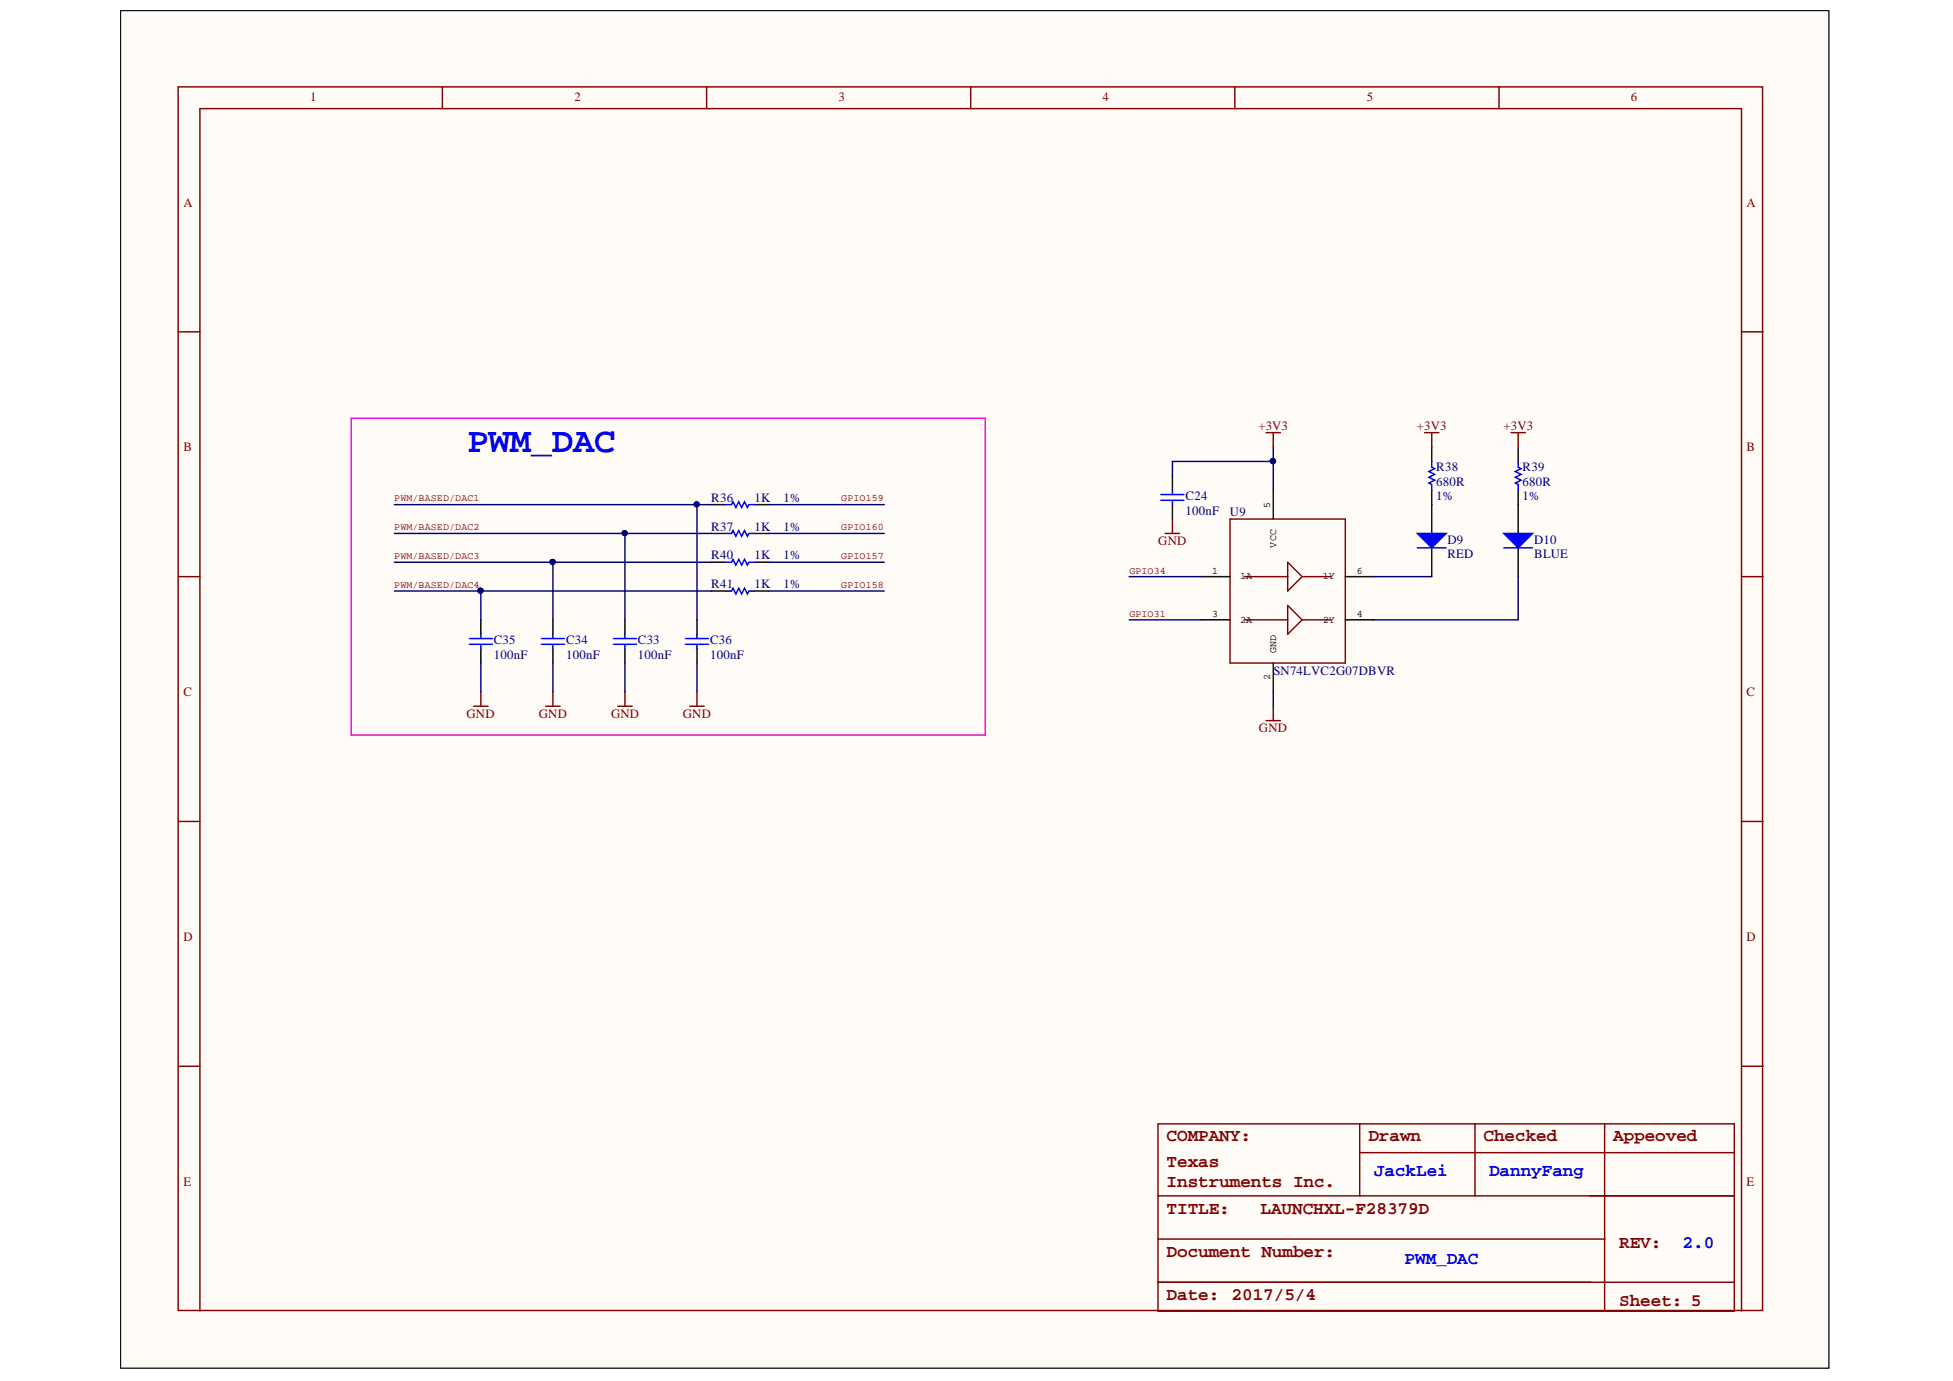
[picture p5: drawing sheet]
<svg xmlns="http://www.w3.org/2000/svg" width="297mm" height="210mm" viewBox="0 0 297 210" stroke-linecap="round" stroke-linejoin="round" font-family="sans-serif">
<path d="M18.4 1.6h259.8v206.3h-259.8z" fill="#fffcf8" stroke="#000" stroke-width=".15"/>
<g fill="none" stroke="#800000" stroke-width=".22">
<path d="M27.1 13.2h241v186h-241zM67.3 13.2v3.3M107.5 13.2v3.3M147.6 13.2v3.3M187.8 13.2v3.3M228 13.2v3.3M27.1 50.4h3.3M264.9 50.4h3.3M27.1 87.6h3.3M264.9 87.6h3.3M27.1 124.9h3.3M264.9 124.9h3.3"/>
<path d="M27.1 162.1h3.3M176.1 170.8h87.7v28.5h-87.7zM206.8 170.8v11M206.8 175.2h57M224.3 170.8v11M244.1 170.8v28.5M264.9 162.1h3.3M30.4 199.3v-182.8h234.5v182.8M176.1 194.9h87.7M176.1 181.8h87.7M176.1 188.3h68"/>
</g>
<path d="M53.4 63.6h96.4v48.1h-96.4z" fill="none" stroke="#f0f" stroke-width=".22"/>
<path d="M217.8 76.7v4.4M217.8 83.3v4.3" fill="none" stroke="#000" stroke-width=".22"/>
<path d="M215.6 81.1h4.4l-2.2 2.2z" fill="#00f"/>
<path d="M215.6 81.1h4.4l-2.2 2.2zM215.6 83.3h4.4" fill="none" stroke="#00f" stroke-width=".22"/>
<path d="M230.9 76.7v4.4M230.9 83.3v4.3" fill="none" stroke="#000" stroke-width=".22"/>
<path d="M228.7 81.1h4.4l-2.2 2.2z" fill="#00f"/>
<g fill="none" stroke="#00f" stroke-width=".22">
<path d="M110.4 76.7h.9l.2-.4 .4 .8 .5-.8 .4 .8 .4-.8 .5 .8 .2-.4h.9M176.6 75.2h3.5M176.6 76h3.5M178.3 74.5v.7M178.3 76v.7M217.8 70.1v.9l.4 .2-.9 .5 .9 .4-.9 .4 .9 .5-.9 .4 .5 .2v.9M230.9 70.1v.9l.4 .2-.8 .5 .8 .4-.8 .4 .8 .5-.8 .4 .4 .2v.9M71.4 97.1h3.5M71.4 97.9h3.5M73.1 96.4v.7M73.1 97.9v.7M82.3 97.1h3.5"/>
<path d="M82.3 97.9h3.5M84.1 96.4v.7M84.1 97.9v.7M93.3 97.1h3.5M93.3 97.9h3.5M95 96.4v.7M95 97.9v.7M104.3 97.1h3.5M104.3 97.9h3.5M106 96.4v.7M106 97.9v.7M110.4 81.1h.9l.2-.5 .4 .9 .5-.9 .4 .9 .4-.9 .5 .9 .2-.4h.9"/>
<path d="M110.4 85.5h.9l.2-.5 .4 .9 .5-.9 .4 .9 .4-.9 .5 .9 .2-.4h.9M110.4 89.8h.9l.2-.4 .4 .9 .5-.9 .4 .9 .4-.9 .5 .9 .2-.5h.9M228.7 81.1h4.4l-2.2 2.2zM228.7 83.3h4.4"/>
</g>
<g fill="none" stroke="#800000" stroke-width=".22">
<path d="M178.3 78.9v2.2M187.1 78.9h17.5v21.9h-17.5zM192.6 65.8h2.2M193.7 65.8v2.1M216.7 65.8h2.2M217.8 65.8v2.1M229.8 65.8h2.2M230.9 65.8v2.1M177.2 81.1h2.2M189.3 87.6h6.5M189.3 94.2h6.5M195.8 85.5l2.2 2.1-2.2 2.2z"/>
<path d="M195.8 92l2.2 2.2-2.2 2.2zM198 87.6h4.4M198 94.2h4.4M72 107.3h2.2M73.1 105.2v2.1M83 107.3h2.2M84.1 105.2v2.1M94 107.3h2.1M95 105.2v2.1M104.9 107.3h2.2M106 105.2v2.1M192.6 109.5h2.2"/>
<path d="M193.7 107.3v2.2"/>
</g>
<g fill="none" stroke="#000" stroke-width=".22">
<path d="M108.2 76.7h2.2M114.8 76.7h2.2M178.3 72.3v2.2M178.3 76.7v2.2M193.7 74.5v4.4M217.8 67.9v2.2M217.8 74.5v2.2M230.9 67.9v2.2M230.9 74.5v2.2M73.1 94.2v2.2M73.1 98.6v2.2M84.1 94.2v2.2"/>
<path d="M84.1 98.6v2.2M95 94.2v2.2M95 98.6v2.2M106 94.2v2.2M106 98.6v2.2M108.2 81.1h2.2M108.2 85.5h2.2M108.2 89.8h2.2M114.8 81.1h2.2M114.8 85.5h2.2M114.8 89.8h2.2M182.7 87.6h4.4"/>
<path d="M182.7 94.2h4.4M204.6 87.6h4.4M204.6 94.2h4.4M193.7 100.8v4.4"/>
</g>
<g fill="none" stroke="#000080" stroke-width=".22">
<path d="M60 76.7h46v17.5M106 76.7h2.2M117 76.7h17.5M193.7 67.9v6.6M193.7 70.1h-15.4v2.2M60 81.1h48.2M60 85.5h48.2M60 89.8h48.2M73.1 89.8v4.4M84.1 85.5v8.7M95 81.1v13.1M117 81.1h17.5"/>
<path d="M117 85.5h17.5M117 89.8h17.5M171.7 87.6h11M171.7 94.2h11M209 87.6h8.8M230.9 87.6v6.6h-21.9M73.1 100.8v4.4M84.1 100.8v4.4M95 100.8v4.4M106 100.8v4.4M193.7 105.2v2.1"/>
</g>
<g fill="#000080" stroke="#000080" stroke-width=".15">
<circle cx="95" cy="81" r=".39"/>
<circle cx="84" cy="85.4" r=".4"/>
<circle cx="73.1" cy="89.8" r=".41"/>
<circle cx="106" cy="76.7" r=".39"/>
<circle cx="193.6" cy="70.1" r=".41"/>
</g>
<text font-size="5.4" fill="#00f" x="71.1" y="68.7">PWM_DAC</text>
<g font-size="2.7" fill="#800000">
<text x="177.4" y="173.5">COMPANY:</text>
<text x="208.1" y="173.5">Drawn</text>
<text x="225.6" y="173.5">Checked</text>
<text x="245.3" y="173.5">Appeoved</text>
<text x="177.4" y="177.4">Texas</text>
<text x="177.4" y="184.5">TITLE:</text>
<text x="177.4" y="180.5">Instruments Inc.</text>
<text x="191.7" y="184.5">LAUNCHXL-F28379D</text>
<text x="177.4" y="191">Document Number:</text>
<text x="246.3" y="189.7">REV:</text>
<text x="177.4" y="197.6">Date: 2017/5/4</text>
<text x="246.3" y="198.5">Sheet: 5</text>
</g>
<g font-size="2.7" fill="#00f">
<text x="209" y="178.8">JackLei</text>
<text x="226.5" y="178.8">DannyFang</text>
<text x="255.9" y="189.7">2.0</text>
<text x="213.6" y="192.1">PWM_DAC</text>
</g>
<g font-size="1.9" fill="#800000">
<text x="47.2" y="15.3">1</text>
<text x="87.4" y="15.3">2</text>
<text x="127.5" y="15.3">3</text>
<text x="167.7" y="15.3">4</text>
<text x="207.9" y="15.3">5</text>
<text x="248.1" y="15.3">6</text>
<text x="27.9" y="31.4">A</text>
<text x="265.6" y="31.4">A</text>
<text x="191.4" y="65.3">+3V3</text>
<text x="215.5" y="65.3">+3V3</text>
<text x="228.7" y="65.3">+3V3</text>
<text x="27.9" y="68.6">B</text>
<text x="265.6" y="68.6">B</text>
<text x="176.2" y="82.8">GND</text>
<text x="27.9" y="105.8">C</text>
<text x="265.6" y="105.8">C</text>
<text x="71" y="109.1">GND</text>
<text x="82" y="109.1">GND</text>
<text x="92.9" y="109.1">GND</text>
<text x="103.9" y="109.1">GND</text>
<text x="191.5" y="111.3">GND</text>
<text x="27.9" y="143">D</text>
<text x="265.6" y="143">D</text>
<text x="27.9" y="180.2">E</text>
<text x="265.6" y="180.2">E</text>
</g>
<g font-size="1.9" fill="#000080">
<text x="218.5" y="71.6">R38</text>
<text x="231.6" y="71.6">R39</text>
<text x="108.2" y="76.3">R36</text>
<text x="114.8" y="76.3">1K</text>
<text x="119.2" y="76.3">1%</text>
<text x="180.3" y="76">C24</text>
<text x="218.5" y="73.8">680R</text>
<text x="218.5" y="76">1%</text>
<text x="231.6" y="73.8">680R</text>
<text x="231.6" y="76">1%</text>
<text x="108.2" y="80.7">R37</text>
<text x="114.8" y="80.7">1K</text>
<text x="119.2" y="80.7">1%</text>
<text x="180.3" y="78.2">100nF</text>
<text x="187.1" y="78.5">U9</text>
<text x="220.1" y="82.6">D9</text>
<text x="233.3" y="82.6">D10</text>
<text x="108.2" y="85">R40</text>
<text x="108.2" y="89.4">R41</text>
<text x="114.8" y="85">1K</text>
<text x="114.8" y="89.4">1K</text>
<text x="119.2" y="85">1%</text>
<text x="119.2" y="89.4">1%</text>
<text x="220.1" y="84.8">RED</text>
<text x="233.3" y="84.8">BLUE</text>
<text x="75.1" y="100.1">100nF</text>
<text x="75.1" y="97.9">C35</text>
<text x="86.1" y="100.1">100nF</text>
<text x="86.1" y="97.9">C34</text>
<text x="97" y="100.1">100nF</text>
<text x="97" y="97.9">C33</text>
<text x="108" y="100.1">100nF</text>
<text x="108" y="97.9">C36</text>
<text x="193.7" y="102.6">SN74LVC2G07DBVR</text>
</g>
<g font-size="1.5" fill="#800000">
<text x="60" y="76.2">PWM/BASED/DAC1</text>
<text x="128" y="76.2">GPIO159</text>
<text x="60" y="80.6">PWM/BASED/DAC2</text>
<text x="128" y="80.6">GPIO160</text>
<text x="60" y="85">PWM/BASED/DAC3</text>
<text x="60" y="89.4">PWM/BASED/DAC4</text>
<text x="128" y="85">GPIO157</text>
<text x="128" y="89.4">GPIO158</text>
<text x="171.8" y="87.2">GPIO34</text>
<text x="171.8" y="93.8">GPIO31</text>
</g>
<g font-size="1.5">
<text x="193.2" y="77.1" transform="rotate(-90 193.2 77.1)">5</text>
<text x="194.1" y="83.2" transform="rotate(-90 194.1 83.2)">VCC</text>
<text x="184.4" y="87.2">1</text>
<text x="188.6" y="88">1A</text>
<text x="201.2" y="88">1Y</text>
<text x="206.4" y="87.2">6</text>
<text x="184.4" y="93.8">3</text>
<text x="188.6" y="94.6">2A</text>
<text x="201.2" y="94.6">2Y</text>
<text x="206.4" y="93.8">4</text>
<text x="194.1" y="99.3" transform="rotate(-90 194.1 99.3)">GND</text>
<text x="193.2" y="103.4" transform="rotate(-90 193.2 103.4)">2</text>
</g>
</svg>
